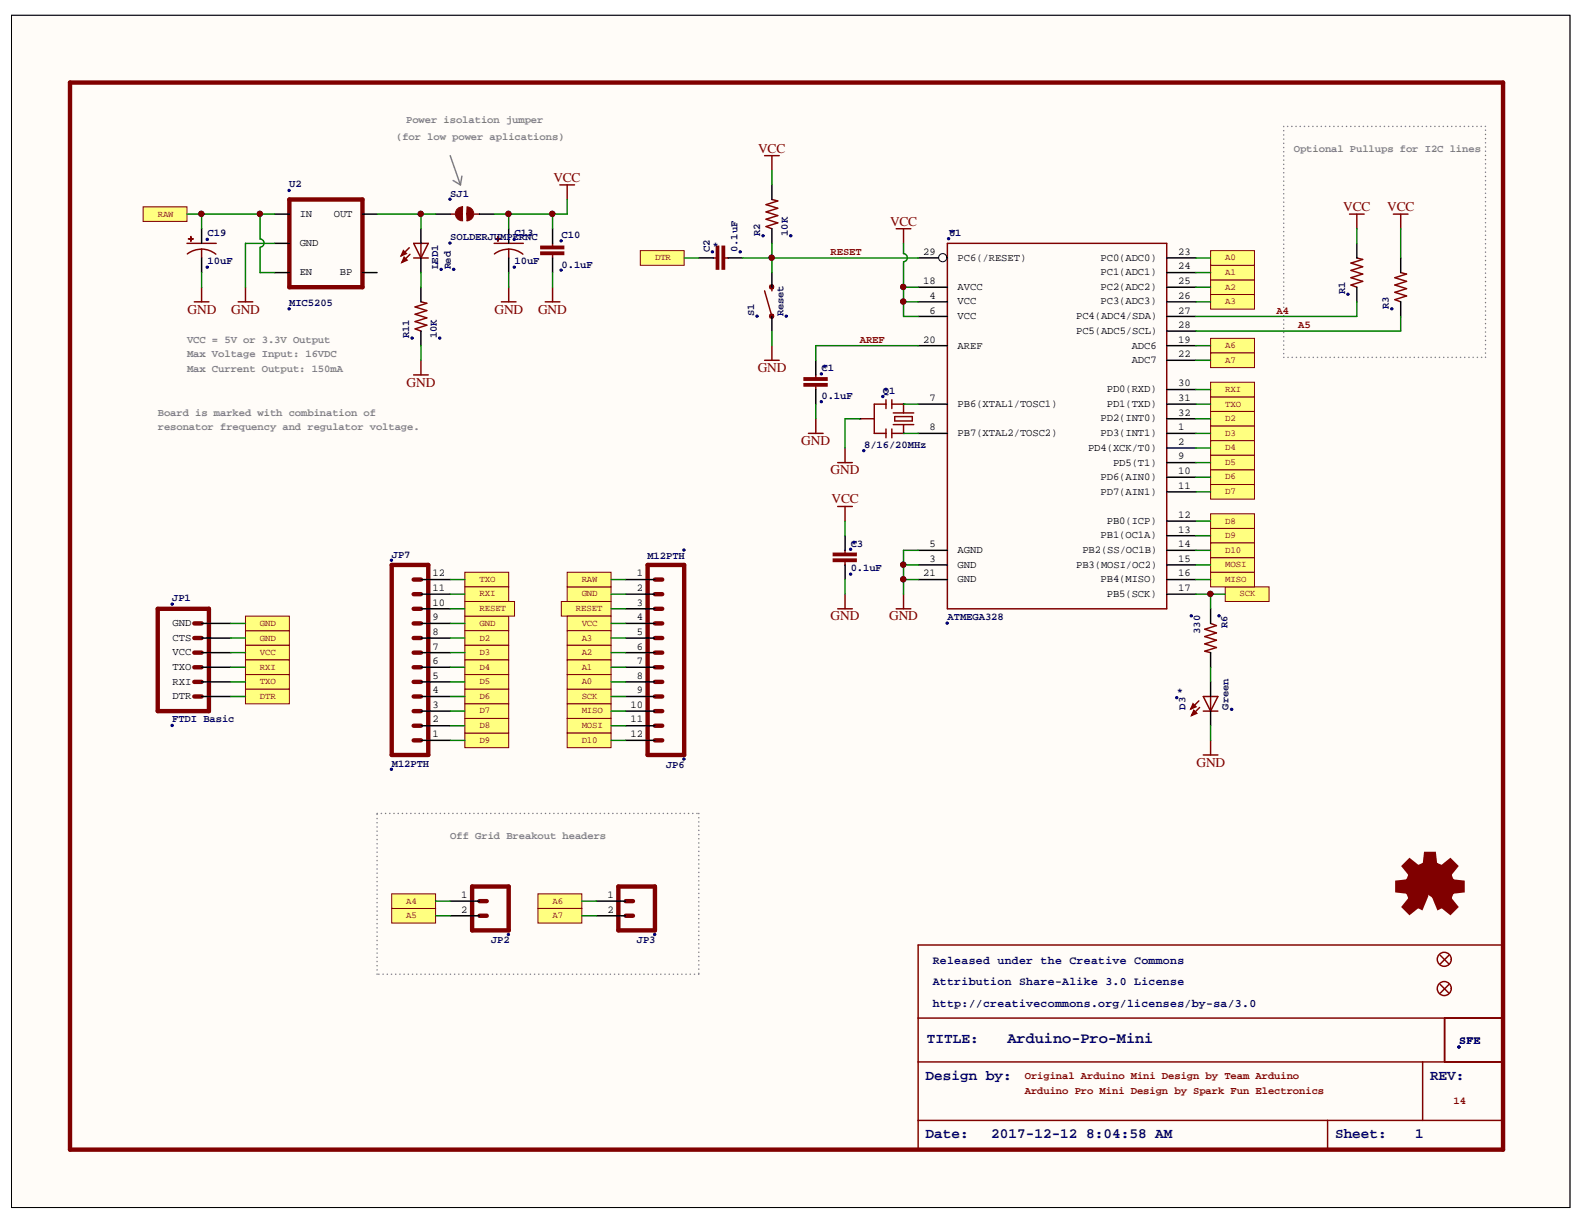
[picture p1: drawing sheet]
# Altium project Arduino-Pro-Mini.PrjPcb
1 sheet, 28 parts. Net scope: flat (ports and power ports of the same name join across sheets).
Board file: Arduino-Pro-Mini.PcbDoc

## Sheet Arduino-Pro-Mini.SchDoc: Arduino-Pro-Mini
size 270 x 207 mm; Date: 2017-12-12 8:04:58 AM; SheetNumber: 1

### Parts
C1  0.1uF  [0603-CAP]
C2  0.1uF  [0603-CAP]
C3  0.1uF  [0603-CAP]
C10  0.1uF  [0603-CAP]
C13  10uF  [EIA3216]
C19  10uF  [EIA3216]
D3  Green  [0603-LED-ALT1]
JP1  FTDI Basic  [1X06]
JP2  M02PTH  [1X02]  (value not drawn)
JP3  M02PTH  [1X02]  (value not drawn)
JP5  FIDUCIALUFIDUCIAL  [MICRO-FIDUCIAL]  (value not drawn)
JP6  M12PTH  [1X12]
JP7  M12PTH  [1X12]
JP8  FIDUCIALUFIDUCIAL  [MICRO-FIDUCIAL]  (value not drawn)
LED1  Red  [0603-LED-ALT1]
Q1  8/16/20MHz  [RESONATOR-SMD-1:1]
R1  RESISTOR0603-RES  [0603-RES]  (value not drawn)
R2  10K  [0603-RES]
R3  RESISTOR0603-RES  [0603-RES]  (value not drawn)
R6  330  [0603-RES]
R11  10K  [0603-RES]
S1  Reset  [TACTILE-SWITCH-SMD-ALT01]
SJ1  SOLDERJUMPERNC  [SJ_2S]
U1  ATMEGA328  [TQFP32-08]
U2  MIC5205  [SOT23-5]
U$1  LOGO-SFESK  [SFE-LOGO-FLAME]  (value not drawn)
U$3  OSHW-LOGOS  [OSHW-LOGO-S]  (value not drawn)
U$11  LOGO-SFENEW  [SFE-NEW-WEBLOGO]  (value not drawn)

### Blocks framed on the sheet
Optional Pullups for I2C lines: R1 R3
Off Grid Breakout headers: JP2 JP3

### Ports
A0, A1, A2, A3, A4, A5, A6, A7, D2, D3, D4, D5, D6, D7, D8, D9, D10, DTR, GND, MISO, MOSI, RAW, RESET, RXI, SCK, TXO, VCC

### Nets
GND: C1.1 C3.1 C10.2 C13.C(-) C19.C(-) D3.C Q1.2 R11.1 S1.1_2 U1.3(GND) U1.5(AGND) U1.21(GND) U2.2(GND)
VCC: C3.2 C10.1 C13.A(+) R1.2 R2.2 R3.2 SJ1.2 U1.4(VCC) U1.6(VCC) U1.18(AVCC)
A4: R1.1 U1.27(PC4(ADC4/SDA))
A5: R3.1 U1.28(PC5(ADC5/SCL))
AREF: C1.2 U1.20(AREF)
RESET: C2.1 R2.1 S1.3_4 U1.29(PC6(/RESET))
NetC2_2: C2.2 JP1.1(DTR) ; port DTR
NetC19_A: C19.A(+) JP6.1 U2.1(IN) U2.3(EN) ; port RAW
NetD3_A: D3.A R6.2
NetJP1_2: JP1.2(RXI) JP7.12 U1.31(PD1(TXD)) ; port TXO
NetJP1_3: JP1.3(TXO) JP7.11 U1.30(PD0(RXD)) ; port RXI
NetJP1_4: JP1.4(VCC) JP6.4 ; port VCC
NetJP1_5: JP1.5(CTS) JP1.6(GND) JP6.2 JP7.9 ; port GND
NetJP2_1: JP2.1 ; port A4
NetJP2_2: JP2.2 ; port A5
NetJP3_1: JP3.1 U1.19(ADC6) ; port A6
NetJP3_2: JP3.2 U1.22(ADC7) ; port A7
NetJP6_3: JP6.3 JP7.10 ; port RESET
NetJP6_5: JP6.5 U1.26(PC3(ADC3)) ; port A3
NetJP6_6: JP6.6 U1.25(PC2(ADC2)) ; port A2
NetJP6_7: JP6.7 U1.24(PC1(ADC1)) ; port A1
NetJP6_8: JP6.8 U1.23(PC0(ADC0)) ; port A0
NetJP6_9: JP6.9 R6.1 U1.17(PB5(SCK)) ; port SCK
NetJP6_10: JP6.10 U1.16(PB4(MISO)) ; port MISO
NetJP6_11: JP6.11 U1.15(PB3(MOSI/OC2)) ; port MOSI
NetJP6_12: JP6.12 U1.14(PB2(SS/OC1B)) ; port D10
NetJP7_1: JP7.1 U1.13(PB1(OC1A)) ; port D9
NetJP7_2: JP7.2 U1.12(PB0(ICP)) ; port D8
NetJP7_3: JP7.3 U1.11(PD7(AIN1)) ; port D7
NetJP7_4: JP7.4 U1.10(PD6(AIN0)) ; port D6
NetJP7_5: JP7.5 U1.9(PD5(T1)) ; port D5
NetJP7_6: JP7.6 U1.2(PD4(XCK/T0)) ; port D4
NetJP7_7: JP7.7 U1.1(PD3(INT1)) ; port D3
NetJP7_8: JP7.8 U1.32(PD2(INT0)) ; port D2
NetLED1_A: LED1.A SJ1.1 U2.5(OUT)
NetLED1_C: LED1.C R11.2
NetQ1_1: Q1.1 U1.7(PB6(XTAL1/TOSC1))
NetQ1_3: Q1.3 U1.8(PB7(XTAL2/TOSC2))

Not connected (* = marked no-connect by the designer): U2 4(BP)

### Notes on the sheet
- (for low power aplications)
- Power isolation jumper
- Max Voltage Input: 16VDC
- VCC = 5V or 3.3V Output
- Board is marked with combination of
- resonator frequency and regulator voltage.
- Max Current Output: 150mA
- Released under the Creative Commons
- Attribution Share-Alike 3.0 License
- http://creativecommons.org/licenses/by-sa/3.0
- Design by:
- TITLE:
- Arduino-Pro-Mini
- Original Arduino Mini Design by Team Arduino
- Arduino Pro Mini Design by Spark Fun Electronics
- REV:
- Date:
- 2017-12-12 8:04:58 AM
- Sheet:
- 1
- 14
